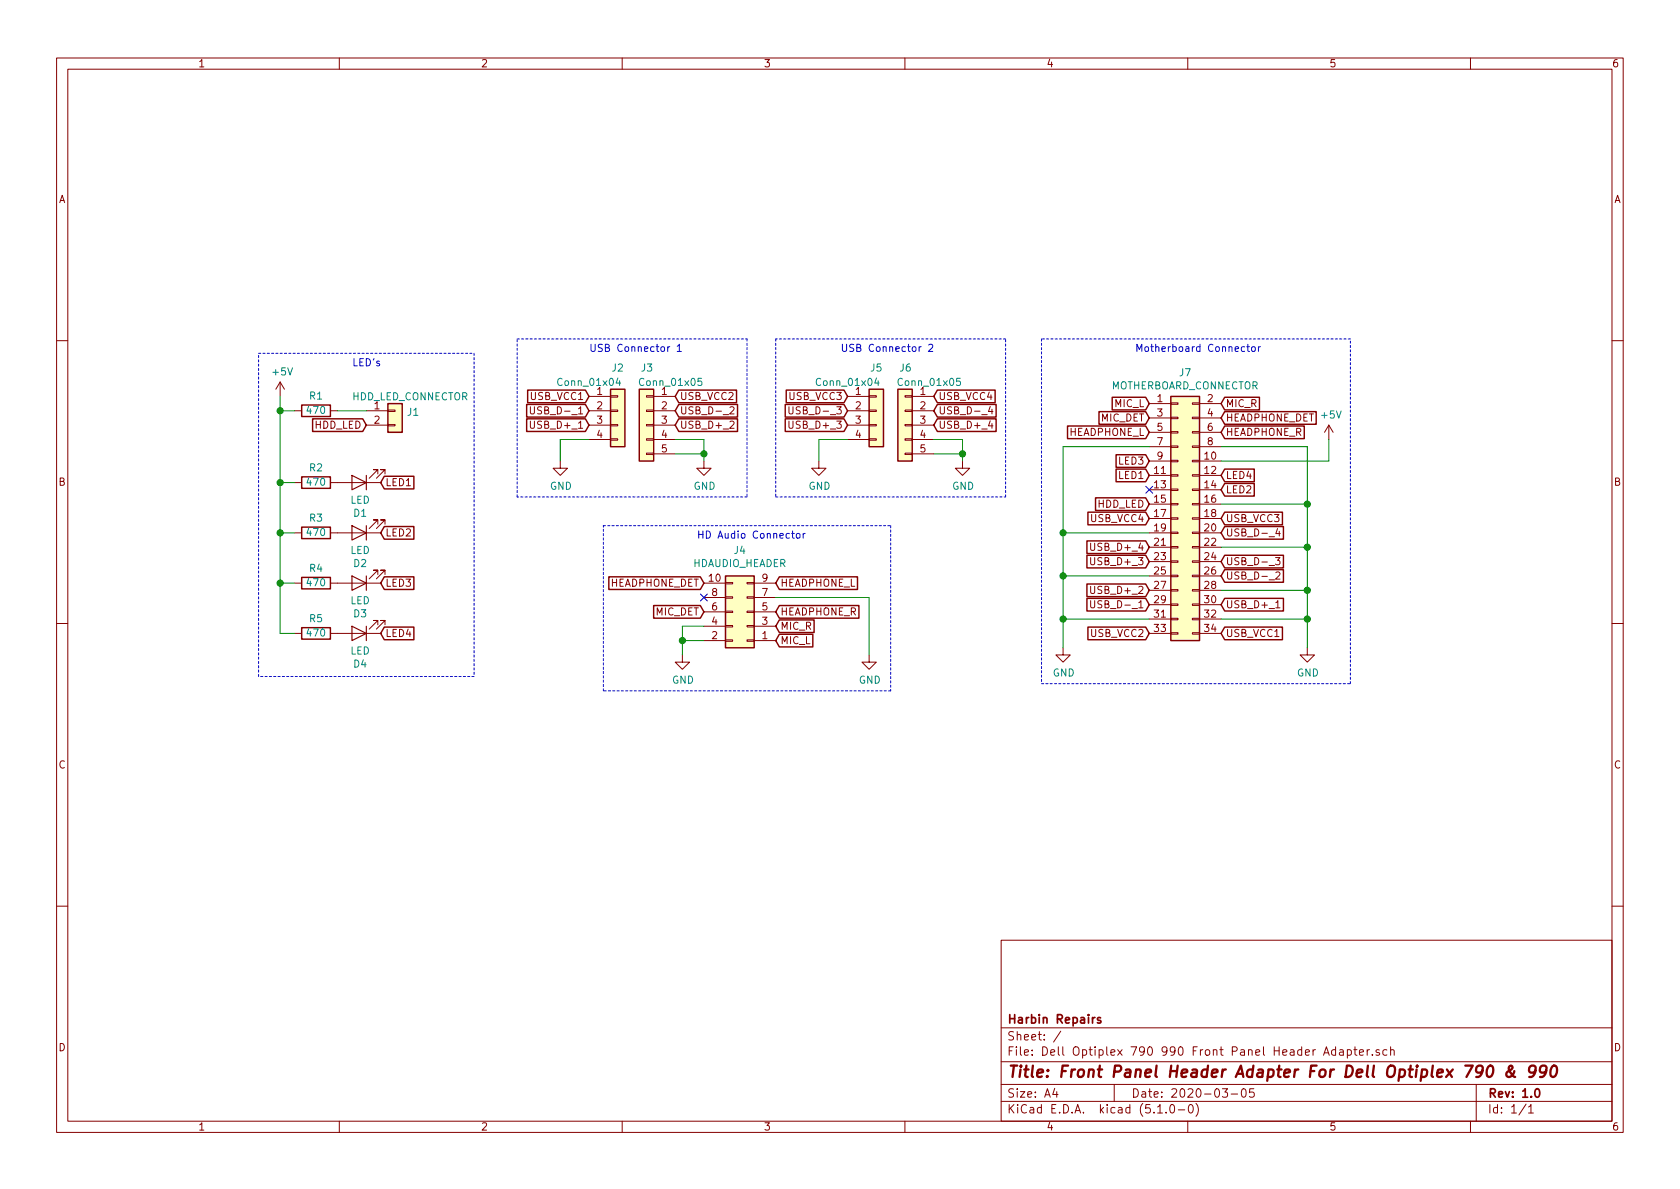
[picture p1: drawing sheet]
EESchema Schematic File Version 4
LIBS:Dell Optiplex 790 990 Front Panel Header Adapter-cache
EELAYER 29 0
EELAYER END
$Descr A4 11693 8268
encoding utf-8
Sheet 1 1
Title "Front Panel Header Adapter For Dell Optiplex 790 & 990"
Date "2020-03-05"
Rev "1.0"
Comp "Harbin Repairs"
Comment1 ""
Comment2 ""
Comment3 ""
Comment4 ""
$EndDescr
$Comp
L Connector_Generic:Conn_02x17_Odd_Even J7
U 1 1
P 8200 3600
F 0 "J7" H 8250 4617 50  0000 C CNN
F 1 "MOTHERBOARD_CONNECTOR" H 8250 4526 50  0000 C CNN
F 2 "Connector_PinSocket_2.00mm:PinSocket_2x17_P2.00mm_Vertical" H 8200 3600 50  0001 C CNN
F 3 "~" H 8200 3600 50  0001 C CNN
	1    8200 3600
	1    0    0    -1  
$EndComp
$Comp
L Connector_Generic:Conn_01x04 J2
U 1 1
P 4300 2850
F 0 "J2" H 4300 3150 50  0000 C CNN
F 1 "Conn_01x04" H 4100 3050 50  0000 C CNN
F 2 "Connector_PinHeader_2.54mm:PinHeader_1x04_P2.54mm_Vertical" H 4300 2850 50  0001 C CNN
F 3 "~" H 4300 2850 50  0001 C CNN
	1    4300 2850
	1    0    0    -1  
$EndComp
$Comp
L Connector_Generic:Conn_02x05_Odd_Even J4
U 1 1
P 5200 4250
F 0 "J4" H 5250 3825 50  0000 C CNN
F 1 "HDAUDIO_HEADER" H 5250 3916 50  0000 C CNN
F 2 "Connector_PinHeader_2.54mm:PinHeader_2x05_P2.54mm_Vertical" H 5200 4250 50  0001 C CNN
F 3 "~" H 5200 4250 50  0001 C CNN
	1    5200 4250
	-1   0    0    1   
$EndComp
$Comp
L Device:LED D4
U 1 1
P 2500 4400
F 0 "D4" H 2493 4616 50  0000 C CNN
F 1 "LED" H 2493 4525 50  0000 C CNN
F 2 "LED_SMD:LED_0805_2012Metric" H 2500 4400 50  0001 C CNN
F 3 "~" H 2500 4400 50  0001 C CNN
	1    2500 4400
	-1   0    0    1   
$EndComp
$Comp
L Device:R R2
U 1 1
P 2200 3350
F 0 "R2" V 2300 3350 50  0000 C CNN
F 1 "470" V 2200 3350 50  0000 C CNN
F 2 "Resistor_SMD:R_0805_2012Metric" V 2130 3350 50  0001 C CNN
F 3 "~" H 2200 3350 50  0001 C CNN
	1    2200 3350
	0    -1   -1   0   
$EndComp
Text GLabel 2650 3350 2    50   Input ~ 0
LED1
$Comp
L Device:LED D3
U 1 1
P 2500 4050
F 0 "D3" H 2493 4266 50  0000 C CNN
F 1 "LED" H 2493 4175 50  0000 C CNN
F 2 "LED_SMD:LED_0805_2012Metric" H 2500 4050 50  0001 C CNN
F 3 "~" H 2500 4050 50  0001 C CNN
	1    2500 4050
	-1   0    0    1   
$EndComp
$Comp
L Device:R R3
U 1 1
P 2200 3700
F 0 "R3" V 2300 3700 50  0000 C CNN
F 1 "470" V 2200 3700 50  0000 C CNN
F 2 "Resistor_SMD:R_0805_2012Metric" V 2130 3700 50  0001 C CNN
F 3 "~" H 2200 3700 50  0001 C CNN
	1    2200 3700
	0    -1   -1   0   
$EndComp
Text GLabel 2650 3700 2    50   Input ~ 0
LED2
$Comp
L Device:LED D2
U 1 1
P 2500 3700
F 0 "D2" H 2493 3916 50  0000 C CNN
F 1 "LED" H 2493 3825 50  0000 C CNN
F 2 "LED_SMD:LED_0805_2012Metric" H 2500 3700 50  0001 C CNN
F 3 "~" H 2500 3700 50  0001 C CNN
	1    2500 3700
	-1   0    0    1   
$EndComp
$Comp
L Device:R R4
U 1 1
P 2200 4050
F 0 "R4" V 2300 4050 50  0000 C CNN
F 1 "470" V 2200 4050 50  0000 C CNN
F 2 "Resistor_SMD:R_0805_2012Metric" V 2130 4050 50  0001 C CNN
F 3 "~" H 2200 4050 50  0001 C CNN
	1    2200 4050
	0    -1   -1   0   
$EndComp
Text GLabel 2650 4050 2    50   Input ~ 0
LED3
$Comp
L Device:LED D1
U 1 1
P 2500 3350
F 0 "D1" H 2493 3566 50  0000 C CNN
F 1 "LED" H 2493 3475 50  0000 C CNN
F 2 "LED_SMD:LED_0805_2012Metric" H 2500 3350 50  0001 C CNN
F 3 "~" H 2500 3350 50  0001 C CNN
	1    2500 3350
	-1   0    0    1   
$EndComp
$Comp
L Device:R R5
U 1 1
P 2200 4400
F 0 "R5" V 2300 4400 50  0000 C CNN
F 1 "470" V 2200 4400 50  0000 C CNN
F 2 "Resistor_SMD:R_0805_2012Metric" V 2130 4400 50  0001 C CNN
F 3 "~" H 2200 4400 50  0001 C CNN
	1    2200 4400
	0    -1   -1   0   
$EndComp
Text GLabel 2650 4400 2    50   Input ~ 0
LED4
$Comp
L Connector_Generic:Conn_01x02 J1
U 1 1
P 2750 2850
F 0 "J1" H 2830 2842 50  0000 L CNN
F 1 "HDD_LED_CONNECTOR" H 2450 2950 50  0000 L CNN
F 2 "Connector_PinHeader_2.54mm:PinHeader_1x02_P2.54mm_Vertical" H 2750 2850 50  0001 C CNN
F 3 "~" H 2750 2850 50  0001 C CNN
	1    2750 2850
	1    0    0    -1  
$EndComp
Text GLabel 2550 2950 0    50   Input ~ 0
HDD_LED
$Comp
L Device:R R1
U 1 1
P 2200 2850
F 0 "R1" V 2300 2850 50  0000 C CNN
F 1 "470" V 2200 2850 50  0000 C CNN
F 2 "Resistor_SMD:R_0805_2012Metric" V 2130 2850 50  0001 C CNN
F 3 "~" H 2200 2850 50  0001 C CNN
	1    2200 2850
	0    -1   -1   0   
$EndComp
$Comp
L power:+5V #PWR0101
U 1 1
P 1950 2750
F 0 "#PWR0101" H 1950 2600 50  0001 C CNN
F 1 "+5V" H 1965 2923 50  0000 C CNN
F 2 "" H 1950 2750 50  0001 C CNN
F 3 "" H 1950 2750 50  0001 C CNN
	1    1950 2750
	1    0    0    -1  
$EndComp
Wire Wire Line
	2050 4400 1950 4400
Wire Wire Line
	1950 4400 1950 4050
Wire Wire Line
	2050 3350 1950 3350
Connection ~ 1950 3350
Wire Wire Line
	2050 3700 1950 3700
Connection ~ 1950 3700
Wire Wire Line
	1950 3700 1950 3350
Wire Wire Line
	2050 4050 1950 4050
Connection ~ 1950 4050
Wire Wire Line
	1950 4050 1950 3700
Wire Wire Line
	1950 2750 1950 2850
Wire Wire Line
	2050 2850 1950 2850
Connection ~ 1950 2850
Wire Wire Line
	1950 2850 1950 3350
Wire Wire Line
	2350 2850 2550 2850
$Comp
L Connector_Generic:Conn_01x05 J3
U 1 1
P 4500 2950
F 0 "J3" H 4450 3350 50  0000 L CNN
F 1 "Conn_01x05" H 4100 3250 50  0000 L CNN
F 2 "Connector_PinHeader_2.54mm:PinHeader_1x05_P2.54mm_Vertical" H 4500 2950 50  0001 C CNN
F 3 "~" H 4500 2950 50  0001 C CNN
	1    4500 2950
	-1   0    0    -1  
$EndComp
Text GLabel 4900 4050 0    50   Input ~ 0
HEADPHONE_DET
Text GLabel 4900 4250 0    50   Input ~ 0
MIC_DET
NoConn ~ 8000 3400
Text GLabel 8000 3500 0    50   Input ~ 0
HDD_LED
Text GLabel 8000 3600 0    50   Input ~ 0
USB_VCC4
Text GLabel 8000 3800 0    50   Input ~ 0
USB_D+_4
Text GLabel 8000 3900 0    50   Input ~ 0
USB_D+_3
Text GLabel 8000 4400 0    50   Input ~ 0
USB_VCC2
Text GLabel 8000 4200 0    50   Input ~ 0
USB_D-_1
Text GLabel 8000 3200 0    50   Input ~ 0
LED3
Text GLabel 8000 3300 0    50   Input ~ 0
LED1
$Comp
L power:+5V #PWR0102
U 1 1
P 9250 3050
F 0 "#PWR0102" H 9250 2900 50  0001 C CNN
F 1 "+5V" H 9265 3223 50  0000 C CNN
F 2 "" H 9250 3050 50  0001 C CNN
F 3 "" H 9250 3050 50  0001 C CNN
	1    9250 3050
	1    0    0    -1  
$EndComp
Text GLabel 8500 3600 2    50   Input ~ 0
USB_VCC3
Text GLabel 8500 3700 2    50   Input ~ 0
USB_D-_4
Text GLabel 8500 3900 2    50   Input ~ 0
USB_D-_3
Text GLabel 8500 4000 2    50   Input ~ 0
USB_D-_2
Text GLabel 8500 4200 2    50   Input ~ 0
USB_D+_1
Text GLabel 8500 4400 2    50   Input ~ 0
USB_VCC1
Text GLabel 8500 3400 2    50   Input ~ 0
LED2
Text GLabel 8500 3300 2    50   Input ~ 0
LED4
Wire Wire Line
	8500 3200 9250 3200
Wire Wire Line
	9250 3200 9250 3050
Text GLabel 5400 4050 2    50   Input ~ 0
HEADPHONE_L
Text GLabel 5400 4250 2    50   Input ~ 0
HEADPHONE_R
Text GLabel 5400 4350 2    50   Input ~ 0
MIC_R
Text GLabel 5400 4450 2    50   Input ~ 0
MIC_L
NoConn ~ 4900 4150
$Comp
L power:GND #PWR0103
U 1 1
P 6050 4550
F 0 "#PWR0103" H 6050 4300 50  0001 C CNN
F 1 "GND" H 6055 4377 50  0000 C CNN
F 2 "" H 6050 4550 50  0001 C CNN
F 3 "" H 6050 4550 50  0001 C CNN
	1    6050 4550
	1    0    0    -1  
$EndComp
Wire Wire Line
	5400 4150 6050 4150
Wire Wire Line
	6050 4150 6050 4550
$Comp
L power:GND #PWR0104
U 1 1
P 4750 4550
F 0 "#PWR0104" H 4750 4300 50  0001 C CNN
F 1 "GND" H 4755 4377 50  0000 C CNN
F 2 "" H 4750 4550 50  0001 C CNN
F 3 "" H 4750 4550 50  0001 C CNN
	1    4750 4550
	1    0    0    -1  
$EndComp
Wire Wire Line
	4900 4450 4750 4450
Wire Wire Line
	4750 4450 4750 4550
Wire Wire Line
	4900 4350 4750 4350
Wire Wire Line
	4750 4350 4750 4450
Connection ~ 4750 4450
Text GLabel 4100 2850 0    50   Input ~ 0
USB_D-_1
Text GLabel 4100 2950 0    50   Input ~ 0
USB_D+_1
Text GLabel 4100 2750 0    50   Input ~ 0
USB_VCC1
Text GLabel 4700 2750 2    50   Input ~ 0
USB_VCC2
Text GLabel 8000 4100 0    50   Input ~ 0
USB_D+_2
Text GLabel 4700 2950 2    50   Input ~ 0
USB_D+_2
Text GLabel 4700 2850 2    50   Input ~ 0
USB_D-_2
$Comp
L power:GND #PWR0105
U 1 1
P 3900 3200
F 0 "#PWR0105" H 3900 2950 50  0001 C CNN
F 1 "GND" H 3905 3027 50  0000 C CNN
F 2 "" H 3900 3200 50  0001 C CNN
F 3 "" H 3900 3200 50  0001 C CNN
	1    3900 3200
	1    0    0    -1  
$EndComp
$Comp
L power:GND #PWR0106
U 1 1
P 4900 3200
F 0 "#PWR0106" H 4900 2950 50  0001 C CNN
F 1 "GND" H 4905 3027 50  0000 C CNN
F 2 "" H 4900 3200 50  0001 C CNN
F 3 "" H 4900 3200 50  0001 C CNN
	1    4900 3200
	1    0    0    -1  
$EndComp
Wire Wire Line
	4700 3050 4900 3050
Wire Wire Line
	4900 3050 4900 3150
Wire Wire Line
	4700 3150 4900 3150
Connection ~ 4900 3150
Wire Wire Line
	4900 3150 4900 3200
Wire Wire Line
	4100 3050 3900 3050
Wire Wire Line
	3900 3050 3900 3200
$Comp
L Connector_Generic:Conn_01x04 J5
U 1 1
P 6100 2850
F 0 "J5" H 6100 3150 50  0000 C CNN
F 1 "Conn_01x04" H 5900 3050 50  0000 C CNN
F 2 "Connector_PinHeader_2.54mm:PinHeader_1x04_P2.54mm_Vertical" H 6100 2850 50  0001 C CNN
F 3 "~" H 6100 2850 50  0001 C CNN
	1    6100 2850
	1    0    0    -1  
$EndComp
$Comp
L Connector_Generic:Conn_01x05 J6
U 1 1
P 6300 2950
F 0 "J6" H 6250 3350 50  0000 L CNN
F 1 "Conn_01x05" H 5900 3250 50  0000 L CNN
F 2 "Connector_PinHeader_2.54mm:PinHeader_1x05_P2.54mm_Vertical" H 6300 2950 50  0001 C CNN
F 3 "~" H 6300 2950 50  0001 C CNN
	1    6300 2950
	-1   0    0    -1  
$EndComp
$Comp
L power:GND #PWR0107
U 1 1
P 5700 3200
F 0 "#PWR0107" H 5700 2950 50  0001 C CNN
F 1 "GND" H 5705 3027 50  0000 C CNN
F 2 "" H 5700 3200 50  0001 C CNN
F 3 "" H 5700 3200 50  0001 C CNN
	1    5700 3200
	1    0    0    -1  
$EndComp
$Comp
L power:GND #PWR0108
U 1 1
P 6700 3200
F 0 "#PWR0108" H 6700 2950 50  0001 C CNN
F 1 "GND" H 6705 3027 50  0000 C CNN
F 2 "" H 6700 3200 50  0001 C CNN
F 3 "" H 6700 3200 50  0001 C CNN
	1    6700 3200
	1    0    0    -1  
$EndComp
Wire Wire Line
	6500 3050 6700 3050
Wire Wire Line
	6700 3050 6700 3150
Wire Wire Line
	6500 3150 6700 3150
Connection ~ 6700 3150
Wire Wire Line
	6700 3150 6700 3200
Wire Wire Line
	5900 3050 5700 3050
Wire Wire Line
	5700 3050 5700 3200
$Comp
L power:GND #PWR0109
U 1 1
P 9100 4500
F 0 "#PWR0109" H 9100 4250 50  0001 C CNN
F 1 "GND" H 9105 4327 50  0000 C CNN
F 2 "" H 9100 4500 50  0001 C CNN
F 3 "" H 9100 4500 50  0001 C CNN
	1    9100 4500
	1    0    0    -1  
$EndComp
Wire Wire Line
	8500 3100 9100 3100
Wire Wire Line
	9100 3100 9100 3500
Wire Wire Line
	8500 3800 9100 3800
Connection ~ 9100 3800
Wire Wire Line
	9100 3800 9100 4100
Wire Wire Line
	8500 4100 9100 4100
Connection ~ 9100 4100
Wire Wire Line
	9100 4100 9100 4300
Wire Wire Line
	8500 4300 9100 4300
Connection ~ 9100 4300
Wire Wire Line
	9100 4300 9100 4500
$Comp
L power:GND #PWR0110
U 1 1
P 7400 4500
F 0 "#PWR0110" H 7400 4250 50  0001 C CNN
F 1 "GND" H 7405 4327 50  0000 C CNN
F 2 "" H 7400 4500 50  0001 C CNN
F 3 "" H 7400 4500 50  0001 C CNN
	1    7400 4500
	1    0    0    -1  
$EndComp
Wire Wire Line
	7400 4500 7400 4300
Wire Wire Line
	7400 3100 8000 3100
Wire Wire Line
	8000 3700 7400 3700
Connection ~ 7400 3700
Wire Wire Line
	7400 3700 7400 3100
Wire Wire Line
	8000 4000 7400 4000
Connection ~ 7400 4000
Wire Wire Line
	7400 4000 7400 3700
Wire Wire Line
	8000 4300 7400 4300
Connection ~ 7400 4300
Wire Wire Line
	7400 4300 7400 4000
Text GLabel 8000 3000 0    50   Input ~ 0
HEADPHONE_L
Text GLabel 8500 3000 2    50   Input ~ 0
HEADPHONE_R
Text GLabel 8500 2800 2    50   Input ~ 0
MIC_R
Text GLabel 8000 2800 0    50   Input ~ 0
MIC_L
Text GLabel 8000 2900 0    50   Input ~ 0
MIC_DET
Text GLabel 8500 2900 2    50   Input ~ 0
HEADPHONE_DET
Text GLabel 6500 2750 2    50   Input ~ 0
USB_VCC4
Text GLabel 5900 2750 0    50   Input ~ 0
USB_VCC3
Text GLabel 6500 2850 2    50   Input ~ 0
USB_D-_4
Text GLabel 6500 2950 2    50   Input ~ 0
USB_D+_4
Text GLabel 5900 2950 0    50   Input ~ 0
USB_D+_3
Text GLabel 5900 2850 0    50   Input ~ 0
USB_D-_3
Wire Wire Line
	8500 3500 9100 3500
Connection ~ 9100 3500
Wire Wire Line
	9100 3500 9100 3800
Text Notes 4100 2450 0    50   ~ 0
USB Connector 1
Text Notes 5850 2450 0    50   ~ 0
USB Connector 2\n
Text Notes 4850 3750 0    50   ~ 0
HD Audio Connector
Wire Notes Line
	3600 2350 5200 2350
Wire Notes Line
	5200 2350 5200 3450
Wire Notes Line
	5200 3450 3600 3450
Wire Notes Line
	3600 3450 3600 2350
Wire Notes Line
	5400 2350 5400 3450
Wire Notes Line
	5400 3450 7000 3450
Wire Notes Line
	7000 3450 7000 2350
Wire Notes Line
	7000 2350 5400 2350
Wire Notes Line
	4200 3650 6200 3650
Wire Notes Line
	6200 3650 6200 4800
Wire Notes Line
	6200 4800 4200 4800
Wire Notes Line
	4200 4800 4200 3650
Wire Notes Line
	3300 2450 3300 4700
Wire Notes Line
	3300 4700 1800 4700
Wire Notes Line
	1800 4700 1800 2450
Wire Notes Line
	1800 2450 3300 2450
Text Notes 2450 2550 0    50   ~ 0
LED’s
Wire Notes Line
	7250 4750 9400 4750
Wire Notes Line
	9400 4750 9400 2350
Wire Notes Line
	9400 2350 7250 2350
Wire Notes Line
	7250 2350 7250 4750
Text Notes 7900 2450 0    50   ~ 0
Motherboard Connector
$EndSCHEMATC
